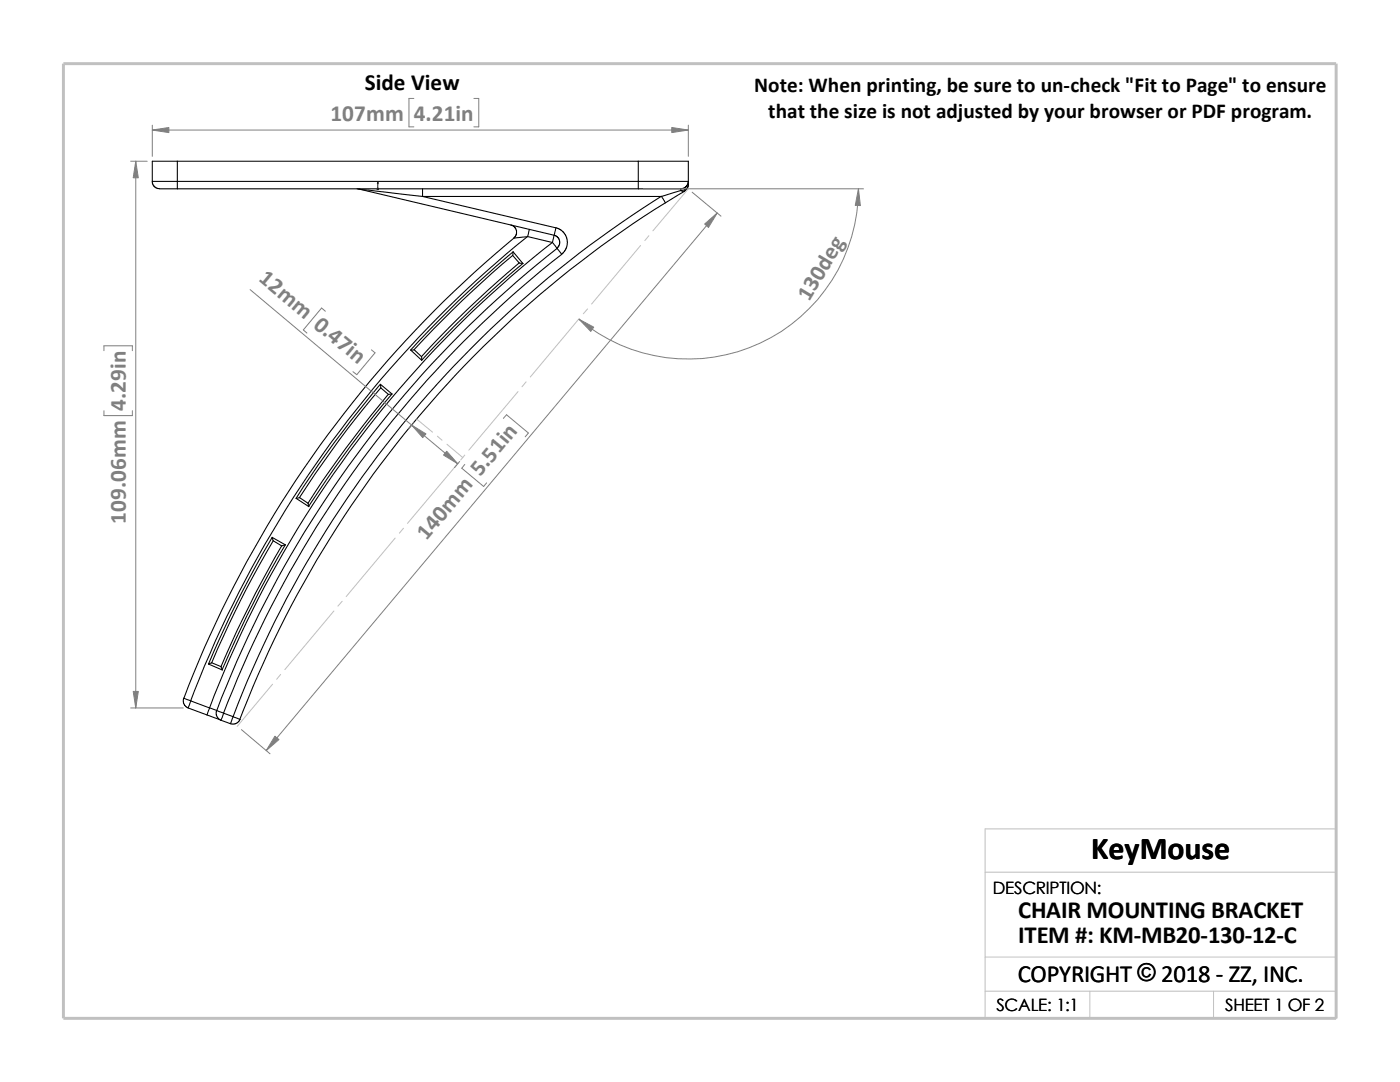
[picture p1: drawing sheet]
<svg xmlns="http://www.w3.org/2000/svg" width="279mm" height="216mm" viewBox="0 0 279 216" stroke-linecap="round" stroke-linejoin="round" font-family="sans-serif">
<g fill="none" stroke="#c0c0c0" stroke-width=".2">
<path d="M137.4 37.7l-7.1 8.4M127.8 49l-9.7 11.7M129.5 47l-.8 1M103.4 78.1l-9.8 11.7M105 76.2l-.8 1M115.6 63.5l-9.8 11.7M117.3 61.6l-.9 1M83.1 83.6l3.2 2.6M87.3 87l.9 .8M89.2 88.6l3.2 2.7M91.1 92.8l-9.8 11.6M92.8 90.8l-.9 1"/>
<path d="M68.3 120l-.9 .9M78.9 107.4l-9.8 11.6M80.5 105.4l-.8 1M54.4 136.5l-7.1 8.4M56 134.6l-.8 1M66.6 121.9l-9.7 11.7M196.6 174h70.1M196.6 197.8h70.1M196.6 191h70.1M217.5 197.8v5.4M242.2 197.8v5.4M26.8 203.2h239.9v-37.8h-70.1v37.8"/>
</g>
<path d="M12.7 12.7h254v190.5h-254z" fill="none" stroke="#c0c0c0" stroke-width=".59"/>
<g fill="none" stroke="#000" stroke-width=".21">
<path d="M30.4 36.2h5M30.4 36.2v.3l.3 .6 .8 .5 3.9 .1M35.4 36.2v1.5M35.4 32.2h-5v4M35.4 32.2h92M35.4 36.2h92M35.4 32.2v4M35.4 37.7h92M71.2 37.7h.4M71.6 37.7l39 9.2M71.6 37.7l12.7 1.5M84.3 39.2h47.7"/>
<path d="M84.3 39.2l26.7 6.3M84.3 37.7v1.5M127.4 37.7h8.5M127.4 32.2v4M127.4 36.2v1.5M127.4 36.2h10M127.4 32.2h10v4M132 39.2a211.6 211.6 0 0 0-85.5 103.8M132 39.2l.8 1.3M135.9 37.7v.3M135.9 38l-3.9 1.2M135.9 38l.3 .2 .5-.1-3.9 2.4"/>
<path d="M137.4 36.2l-.4 .9-.4 .4-.7 .2M137.4 36.8a1.33 1.33 0 0 1-1.5 1.2M137.4 36.2v.6M137.4 36.8l-.2 .7-.6 .6M101.9 44.9l.7 .3 .5 .8-.1 .8-.4 .7M102.3 51l1.3 1.5 .8 .1M102.3 51a211.7 211.7 0 0 0-19.7 18.8M102.4 50.2l-.1 .8M102.4 50.2a212.4 212.4 0 0 0-20.4 19.6M102.4 50.2l2 2.4M102.6 47.5a221.3 221.3 0 0 0-65.9 91.8M103.6 52.5a215.3 215.3 0 0 0-19.5 18.7"/>
<path d="M104.4 52.6a203.4 203.4 0 0 0-20.2 19.3M105.3 47.2a219.3 219.3 0 0 0-67.2 92.6M105.3 47.2l-2.7 .3M105.3 47.2l4.9 1.2M105.7 45.8l-.4 1.4M110.2 48.4a215.6 215.6 0 0 0-68.4 92.9M110.2 48.4l1 1.2M110.6 46.9l.8 .6 .3 .7-.1 .8-.5 .5M110.6 46.9l-.4 1.5M111 45.5l.8 .3 .7 .6 .7 1.3v.8l-.2 1-.4 .7-.5 .5M111 45.5l-.4 1.4M111.2 49.6l.9 1.2a212.7 212.7 0 0 0-67.5 91.5"/>
<path d="M111.2 49.6a215 215 0 0 0-67.9 92.2M132.8 40.5a210.1 210.1 0 0 0-84.9 103M75.9 76.7a226.8 226.8 0 0 0-16.8 22.7M76 77.4l-.1-.7 2.3 1.9M76 77.4l1.5 1.3M76 77.4a201.6 201.6 0 0 0-16.2 21.9M77.5 78.7a215.1 215.1 0 0 0-16 21.7M78.2 78.6l-.7 .1M78.2 78.6a210.8 210.8 0 0 0-16.6 22.4M82 69.8h.7l1.4 1.4M82 69.8l2.2 2.1M84.1 71.2l.1 .7"/>
<path d="M59.1 99.4l2.5 1.7-.1-.7M59.1 99.4l.7-.1 1.7 1.1M54.3 107.2l.2 .7M54.3 107.2a209.4 209.4 0 0 0-12.7 25.3M54.3 107.2l2.6 1.5M54.5 107.9a200.2 200.2 0 0 0-12.3 24.3M54.5 107.9l1.7 1M56.2 108.9a203.3 203.3 0 0 0-12.1 24.1M56.9 108.7a227.2 227.2 0 0 0-12.6 24.9M56.9 108.7l-.7 .2M36.7 139.3l1.4 .6M36.7 139.3l-.1 .3v.7l.4 .7 .5 .3"/>
<path d="M38.1 139.9l-.6 1.4M38.1 139.9l3.7 1.4M41.6 132.5l2.8 1.2-.3-.7M42.2 132.2l-.6 .3M42.2 132.2l1.9 .8M37.5 141.3l3.8 1.4M41.3 142.7l2.8 1M41.8 141.3l-.5 1.4M41.8 141.3l1.5 .5M43.3 141.8l-.2 .3 .1 .6 .4 .7 .5 .3M43.3 141.8l1.4 .5M44.1 143.7l1.9 .7"/>
<path d="M44.7 142.3l1.8 .7M44.7 142.3l-.6 1.4M46.5 143l-.5 1.4M46.5 143l1.4 .6-.3 .4-.7 .4h-.9"/>
</g>
<path d="M75.4 36.3l.1 .4h-.2z" fill="#00f" stroke="#00f" stroke-width=".2"/>
<path d="M75.3 37.7h.3M75.3 37.5l.3 .3M75.4 37.7h.1M75.4 36.3v1.5M75.5 37.5l-.3 .3" fill="none" stroke="#00f" stroke-width=".2"/>
<g fill="none" stroke="#808080" stroke-width=".2">
<path d="M82.6 19.6h-1v5.7h1M94.6 19.6h.9v5.7h-.9M26.1 32.2h3.3M27.1 32.2v109.1M30.4 26h107M30.4 25v6.2M128.4 37.7h43.9M137.4 25v6.2M138.1 38.4l5.8 4.7M171.3 37.7a34 34 0 0 1-19.6 30.7 34 34 0 0 1-36.1-4.7M49.9 57.8l41.5 34.7M143.1 42.5l-90 107.3"/>
<path d="M20.7 70v-1h5.7v1M64.9 62.1l-.7-.6-3.7 4.3 .8 .7M74.1 69.8l.7 .6-3.6 4.4-.8-.6M20.7 82v.9h5.7v-.9M82.5 84.4l-1 1.2M91.7 92.1l-1 1.2M92.8 92.7l-.6 .7 4.3 3.7 .6-.7M100.5 83.5l.6-.7 4.4 3.6-.7 .8M26.1 141.3h10.5M48.2 145.6l5.7 4.8"/>
</g>
<g fill="#808080" stroke="#808080" stroke-width=".2">
<path d="M140.6 44.7l2.5-2.2-1.7 2.9z"/>
<path d="M54.9 146.9l.8 .7-2.6 2.2z"/>
<path d="M89.2 90l2.2 2.5-2.9-1.7z"/>
<path d="M82.2 84.8l2.8 1.8-.6 .7z"/>
<path d="M115.6 63.7l2.9 1.6-.6 .8z"/>
<path d="M171.3 37.7l.4 3.3h-1z"/>
<path d="M30.4 26l3.3-.6v1.1z"/>
<path d="M134.1 25.4l3.3 .6-3.3 .5z"/>
<path d="M27.1 32.2l.5 3.3h-1z"/>
<path d="M26.6 138h1l-.5 3.3z"/>
</g>
<text font-size="6.4" x="217.8" y="171.4">KeyMouse</text>
<g font-size="4.9">
<text x="203.2" y="183.2">CHAIR MOUNTING BRACKET</text>
<text x="203.2" y="188.1">ITEM #: KM-MB20-130-12-C</text>
<text x="203.1" y="195.9">COPYRIGHT © 2018 - ZZ, INC.</text>
<text x="227" y="195.8">©</text>
</g>
<text font-size="4.6" x="72.8" y="18">Side View</text>
<g font-size="4.6" fill="#808080">
<text x="66" y="24.1">107mm</text>
<text x="82.6" y="24.1">4.21in</text>
<text x="51.4" y="56" transform="rotate(40 51.4 56)">12mm 0.47in</text>
<text x="161.5" y="60.3" transform="rotate(-59 161.5 60.3)">130deg</text>
<text x="25.1" y="82" transform="rotate(-90 25.1 82)">4.29in</text>
<text x="25.1" y="104.6" transform="rotate(-90 25.1 104.6)">109.06mm</text>
<text x="85.1" y="108" transform="rotate(-50 85.1 108)">140mm 5.51in</text>
</g>
<g font-size="4.2">
<text x="150.5" y="18.4">Note: When printing, be sure to un-check &quot;Fit to Page&quot; to ensure</text>
<text x="153.3" y="23.6">that the size is not adjusted by your browser or PDF program.</text>
</g>
<g font-size="3.4">
<text x="198.2" y="178.5">DESCRIPTION:</text>
<text x="198.8" y="201.7">SCALE: 1:1</text>
<text x="244.5" y="201.7">SHEET 1 OF 2</text>
</g>
</svg>
